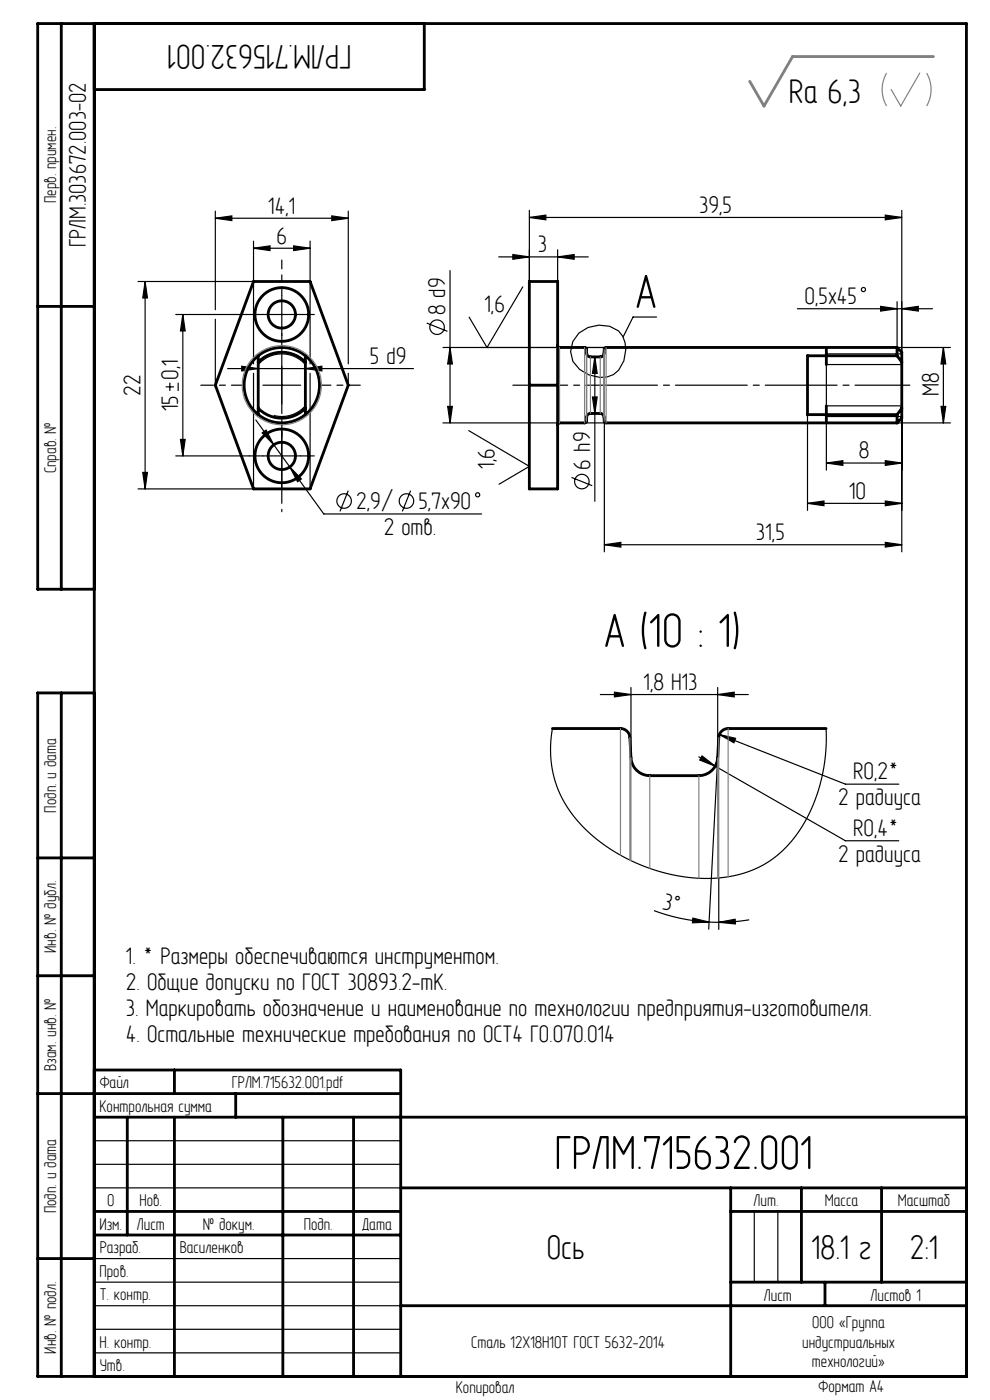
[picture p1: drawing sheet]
<svg xmlns="http://www.w3.org/2000/svg" width="210mm" height="297mm" viewBox="0 0 210 297" stroke-linecap="round" stroke-linejoin="round" font-family="sans-serif">
<g fill="none" stroke="#000" stroke-width=".25">
<path d="M29.3 59.7h24.5M30.8 59.7l.5 3.5h-1zM30.8 59.7v44M45.7 46.3l3.5-.5v1zM45.7 44.8v20.9M45.7 46.3h28.2M53.8 52.7l3.5-.5v1zM53.8 51.2v26M53.8 52.7h12M62.3 52.2l3.5 .5-3.5 .5zM65.8 51.2v26M70.4 45.8l3.5 .5-3.5 .5z"/>
<path d="M73.9 44.8v32.4M95.5 57.4v32.3M105.8 54.5h19M108.8 54l3.5 .5-3.5 .5zM112.3 46.1l3.5-.5v1zM112.3 44.6v15.1M112.3 46.1h79M118.3 54.5l3.5-.5v1zM118.3 53v6.7M187.8 45.6l3.5 .5-3.5 .5zM191.3 44.6v30.1M37.3 66.7h15.6"/>
<path d="M38.8 66.7v30M38.8 66.7l.5 3.5h-1zM45.7 67.7v14M48.3 78.2h39.4M51.3 77.7l3.5 .5-3.5 .5zM53.8 79.2v24.5h-24.5M54.8 77.3a6.6 6.6 0 0 1 10 0M55.8 66.7h8M59.8 62.7v8M59.8 77.7v8M64.8 78.2l3.5-.5v1zM65.8 79.2v24.5"/>
<path d="M73.9 79.2v2.5M90.5 68.5l4.4 1.8M94 73.7h34.6M95.5 73.7l.5 3.5h-1zM110.9 60.9l-7.6 12.8-3.8-6.4M122.8 70.7a6.8 6.8 0 0 1 8.4-.5 6.3 6.3 0 0 1-1.1 9.3 6.7 6.7 0 0 1-8.6-2.8l-.5-2.1 .5-2.1zM126.2 75.7v30.6M126.2 75.7l.5 3.5h-1zM127.3 75.7h.4M139.3 67.3h-5l-2.1 4.2M169.1 65.5h28.7M175.3 75.1h16"/>
<path d="M175.3 77.3h16M175.3 73.7v26M186.8 65l3.5 .5-3.5 .5zM190.3 64v9.7h11.3M191.3 65.5l3.5-.5v1zM200.1 73.7l.5 3.5h-1zM200.1 73.7v16M35.2 82.1h1.7M36 81.2v1.7M37.3 96.7h15.6M37.8 81.2v1.7M38.3 93.2h1l-.5 3.5z"/>
<path d="M54.3 89.1l14.4 19.9h33.5M55.6 91.8l.8-.6 1.7 3.2zM55.8 96.7h8M55.8 81.7h8M59.8 92.7v8M61.5 99.1l2.4 2.5-.8 .6zM64.8 86.1a6.6 6.6 0 0 1-6.7 2M94 89.7h34.6M95 86.2h1l-.5 3.5zM99.4 91.4l12.9 7.5-6.4 3.8M125.7 84.2h1l-.5 3.5zM127.3 87.7h.4"/>
<path d="M128.2 89.7v27.4M171.3 88v20.3M175.3 98.2l3.5-.5v1zM175.3 98.2h16M175.3 88.4h16M175.3 86.1h16M187.8 97.7l3.5 .5-3.5 .5zM190.3 89.7h11.3M191.3 88.7v28.4M199.6 86.2h1l-.5 3.5zM30.3 100.2h1l-.5 3.5zM73.9 104.1l-1.8 4.4"/>
<path d="M87.1 104.1l-1.8 4.4M121.2 101.3l4.4 1.7M128.2 115.6l3.5-.5v1zM128.2 115.6h63.1M171.3 106.8l3.5-.5v1zM171.3 106.8h20M187.8 115.1l3.5 .5-3.5 .5zM187.8 106.3l3.5 .5-3.5 .5zM117.2 154.6l-.4 2.9v3.2l.4 2.8 .8 2.8 1.1 2.7 1.3 2.3 1.9 2.5 2 2.3 2.5 2.1 3 2.1 3.1 1.8 3.2 1.4 3.1 1.2 3.6 .9 3.6 .6 3.5 .2 2.9-.2 2.6-.4 2.5-.6 2.5-1 2.2-1.1 2-1.4 1.8-1.7 1.9-2.1 1.8-2.4 1.4-2.5 1.2-2.9 1-2.8 .8-3.2 .5-3.2 .3-3.2-.1-3.1M127.3 147.3h31.4M130.3 146.8l3.5 .5-3.5 .5zM133.8 145.8v15"/>
<path d="M152.2 147.3l3.5-.5v1zM152.2 145.8v15l-1.9 36.3M152.6 155.8l3.4 .8-.3 1zM152.6 155.8l26.7 10.6h11.4M148.2 160.6l31.1 17.8h11.4M148.9 160.4l2.8 2.1-3.3-1.3zM138.7 193.2a39.2 39.2 0 0 0 11.7 2.4M147 194.8l3.4 .8-3.5 .2zM150.4 195.6l2.1 .1M152.5 195.7l3.4-.7 .1 1zM152.5 186.2v11M158.9 195.1l-3.2 .4-3.2 .2"/>
<path d="M20 242h65M20 247h65M20 252h65M160 257v15M165 257v15M20 277h65M20 272h65M20 267h65M20 287h65M20 282h65"/>
<circle cx="92.7" cy="69.4" r="1.54"/>
<circle cx="183.2" cy="61.4" r=".44"/>
<circle cx="73" cy="106.3" r="1.54"/>
<circle cx="86.2" cy="106.3" r="1.54"/>
<circle cx="101.3" cy="105" r=".44"/>
<circle cx="123.4" cy="102.2" r="1.54"/>
</g>
<path d="M175.3 73.7v1.3M175.3 88v1.7" fill="none" stroke="#000" stroke-width=".6" stroke-linecap="butt"/>
<g fill="none" stroke="#808080" stroke-width=".25">
<path d="M188.1 15.5a7 7 0 0 0 0 7M195.1 15.5l-4 7-2.1-3.5M196.6 15.5a7 7 0 0 1 0 7M118.7 73.7v16M124 73.7v16M124.4 74.1v15.2M124.4 75v13.5M125.2 75.7v12M127.3 75.7v12M128.1 75v13.5M128.2 74.1v15.2M128.6 73.7v16"/>
<path d="M131.6 154.6v26.8M133.6 156.4v26.1M152.5 156.4v29.8M154.5 154.6v31.4M133.8 160.8v21.8M137.8 164.6v19.6M148.2 164.6v21.7M152.2 160.8v25.5"/>
<circle cx="59.8" cy="81.7" r="8.4"/>
</g>
<path d="M55.8 66.7h-2.9M63.8 66.7h2.9M55.8 96.7h-2.9M59.8 92.7v-2.9M63.8 96.7h2.9M59.8 100.7v2.9" fill="none" stroke="#000" stroke-width=".25" stroke-dasharray="15.2 1.3 1.3 1.3"/>
<path d="M59.8 62.7v-7.5" fill="none" stroke="#000" stroke-width=".25" stroke-dasharray="15.2 1.3 1.3 1.3" stroke-dashoffset="13.4"/>
<path d="M59.8 70.7v37.9" fill="none" stroke="#000" stroke-width=".25" stroke-dasharray="15.2 1.3 1.3 1.3" stroke-dashoffset="-1.8"/>
<path d="M59.8 73.7v-4.4M59.8 89.7v4.4" fill="none" stroke="#000" stroke-width=".25" stroke-dasharray="15.2 1.3 1.3 1.3" stroke-dashoffset="14.9"/>
<path d="M51.8 81.7h-9.2" fill="none" stroke="#000" stroke-width=".25" stroke-dasharray="15.2 1.3 1.3 1.3" stroke-dashoffset="12.6"/>
<path d="M67.8 81.7h8.6" fill="none" stroke="#000" stroke-width=".25" stroke-dasharray="15.2 1.3 1.3 1.3" stroke-dashoffset="12.8"/>
<g fill="none" stroke="#000" stroke-width=".6">
<path d="M13 5v120M20 5v287M90 5v14h-70M53.8 59.7h12l8.1 22-8.1 22h-12l-8.1-22zM112.3 59.7h6v44h-6zM8 65h12M54.8 76.8a7 7 0 0 1 10 0M54.8 75.5a8 8 0 0 1 10 0M54.8 75.5a8 8 0 0 0 0 12.5M54.8 75.5v12.5M64.8 75.5a8 8 0 0 1 0 12.5M64.8 75.5v12.5"/>
<path d="M118.3 73.3l.1 .3 .3 .1h5.4l.3 .3v1a.8 .8 0 0 0 .8 .7h2.1a.8 .8 0 0 0 .8-.7l.1-1.1 .4-.2h61.7M175.3 75v2.3M190.3 73.7v1.8M190.3 75.5h-19v12.5h19M190.3 73.7l1 1v2.1M190.3 75.5l1 1.3M191.3 76.8v9.8M54.8 86.6a7 7 0 0 0 10 0M54.8 88a8 8 0 0 0 10 0M112.3 81.7h6M175.3 86.1v1.9M175.3 89.7h.1"/>
<path d="M190.3 89.7h-61.7l-.4-.2-.1-1a.8 .8 0 0 0-.8-.8h-2.1a.8 .8 0 0 0-.8 .8v.9l-.3 .3h-5.4l-.3 .1-.1 .3M190.3 88v1.7M191.3 86.6v2.1l-1 1M191.3 86.6l-1 1.4M20 125h-12v-120h197v287h-197v-145h12M13 147v145M117.2 154.6h14.4a2 2 0 0 1 2 1.8l.2 4.4a4 4 0 0 0 4 3.8h10.4a4 4 0 0 0 4-3.8l.3-4.4a2 2 0 0 1 2-1.8h20.7M8 182h12M8 207h12M8 232h77M20 227h65v65M20 237h185"/>
<path d="M27 237v25M37 227v5M37 237v55M50 232v5M60 237v55M75 237v55M20 257h65M85 252h120M155 252v40M155 257h50M170 252v20M187 252v20"/>
<path d="M8 267h12M20 262h65M85 277h120M155 272h50M175 272v5"/>
<circle cx="59.8" cy="66.7" r="5.7"/>
<circle cx="59.8" cy="66.7" r="2.9"/>
<circle cx="59.8" cy="96.7" r="5.7"/>
<circle cx="59.8" cy="96.7" r="2.9"/>
</g>
<path d="M108.8 81.7h84.2" fill="none" stroke="#000" stroke-width=".25" stroke-dasharray="15.2 1.3 1.3 1.3" stroke-dashoffset="3.6"/>
<path d="M162.1 22.5h.1" fill="none" stroke="#808080" stroke-width=".25" stroke-dasharray="15.2 1.3 1.3 1.3"/>
<path d="M198 12h-29.9l-6 10.5-3.1-5.2" fill="none" stroke="#808080" stroke-width=".6"/>
<g fill="#000">
<path d="M30.8 59.7l.5 3.5h-1zM30.3 100.2h1l-.5 3.5zM200.1 73.7l.5 3.5h-1zM199.6 86.2h1l-.5 3.5zM95.5 73.7l.5 3.5h-1zM95 86.2h1l-.5 3.5z"/>
<path d="M45.7 46.3l3.5-.5v1zM70.4 45.8l3.5 .5-3.5 .5zM55.6 91.8l2.5 2.6-1.7-3.2zM61.5 99.1l1.6 3.1 .8-.6zM53.8 52.7l3.5-.5v1zM62.3 52.2l3.5 .5-3.5 .5zM128.2 115.6l3.5-.5v1zM187.8 115.1l3.5 .5-3.5 .5zM171.3 106.8l3.5-.5v1zM187.8 106.3l3.5 .5-3.5 .5zM186.8 65l3.5 .5-3.5 .5zM191.3 65.5l3.5-.5v1zM175.3 98.2l3.5-.5v1zM187.8 97.7l3.5 .5-3.5 .5zM130.3 146.8l3.5 .5-3.5 .5zM152.2 147.3l3.5-.5v1zM148.9 160.4l-.5 .8 3.3 1.3zM152.6 155.8l3.1 1.8 .3-1z"/>
<path d="M112.3 46.1l3.5-.5v1zM187.8 45.6l3.5 .5-3.5 .5z"/>
<path d="M118.3 54.5l3.5-.5v1zM108.8 54l3.5 .5-3.5 .5z"/>
<path d="M64.8 78.2l3.5-.5v1zM51.3 77.7l3.5 .5-3.5 .5z"/>
<path d="M38.3 93.2h1l-.5 3.5zM38.8 66.7l.5 3.5h-1zM125.7 84.2h1l-.5 3.5zM126.2 75.7l.5 3.5h-1z"/>
<path d="M147 194.8l3.4 .8-3.5 .2zM152.5 195.7l3.4-.7 .1 1z"/>
</g>
<g font-size="11">
<text x="134.8" y="65.3">A</text>
<text x="128.1" y="137.2">A (10 : 1)</text>
<text x="117.6" y="248">ГРЛМ.715632.001</text>
</g>
<g font-size="7.8">
<text x="74.5" y="9.5" transform="rotate(-180 74.5 9.5)">ГРЛМ.715632.001</text>
<text x="167.4" y="21.8">Ra 6,3</text>
<text x="116" y="267">Ось</text>
<text x="172.2" y="267">18.1 г</text>
<text x="193" y="267">2:1</text>
</g>
<g font-size="5.5">
<text x="56.9" y="45.3">14,1</text>
<text x="148.3" y="45.1">39,5</text>
<text x="18.2" y="52.5" transform="rotate(-90 18.2 52.5)">ГРЛМ.303672.003-02</text>
<text x="58.7" y="51.7">6</text>
<text x="114.1" y="53.5">3</text>
<text x="170.6" y="64.5">0,5х45</text>
<text x="94.5" y="66.9" transform="rotate(-90 94.5 66.9)">8 d9</text>
<text x="102.8" y="66.3">1,6</text>
<text x="78.5" y="77.2">5 d9</text>
<text x="29.8" y="84" transform="rotate(-90 29.8 84)">22</text>
<text x="37.8" y="80.6" transform="rotate(-90 37.8 80.6)">0,1</text>
<text x="199.1" y="83.9" transform="rotate(-90 199.1 83.9)">М8</text>
<text x="37.8" y="87.2" transform="rotate(-90 37.8 87.2)">15</text>
<text x="104.9" y="99.5" transform="rotate(-90 104.9 99.5)">1,6</text>
<text x="125.2" y="99.6" transform="rotate(-90 125.2 99.6)">6 h9</text>
<text x="182.2" y="97.2">8</text>
<text x="180.1" y="105.8">10</text>
<text x="75.5" y="108">2,9/</text>
<text x="81.4" y="113.5">2 отв.</text>
<text x="88.8" y="108">5,7х90</text>
<text x="160.4" y="114.6">31,5</text>
<text x="136.5" y="146.3">1,8 H13</text>
<text x="181" y="165.4">R0,2*</text>
<text x="177.8" y="170.9">2 радиуса</text>
<text x="181" y="177.4">R0,4*</text>
<text x="177.8" y="182.9">2 радиуса</text>
<text x="140.3" y="192.8" transform="rotate(14 140.3 192.8)">3°</text>
<text x="26.7" y="204.6">1. * Размеры обеспечиваются инструментом.</text>
<text x="26.7" y="210.1">2. Общие допуски по ГОСТ 30893.2-mK.</text>
<text x="26.7" y="215.6">3. Маркировать обозначение и наименование по технологии предприятия-изготовителя.</text>
<text x="26.7" y="221.1">4. Остальные технические требования по ОСТ4 ГО.070.014</text>
</g>
<g font-size="3.9">
<text x="11.9" y="43.1" transform="rotate(-90 11.9 43.1)">Перв. примен.</text>
<text x="11.9" y="100.4" transform="rotate(-90 11.9 100.4)">Справ. №</text>
<text x="11.9" y="172.4" transform="rotate(-90 11.9 172.4)">Подп. и дата</text>
<text x="11.9" y="202.1" transform="rotate(-90 11.9 202.1)">Инв. № дубл.</text>
<text x="11.9" y="227.2" transform="rotate(-90 11.9 227.2)">Взам. инв. №</text>
<text x="21.2" y="230.9">Файл</text>
<text x="49.2" y="230.9">ГРЛМ.715632.001.pdf</text>
<text x="21.1" y="235.9">Контрольная сумма</text>
<text x="11.9" y="257.4" transform="rotate(-90 11.9 257.4)">Подп. и дата</text>
<text x="22.7" y="255.9">0</text>
<text x="29.6" y="255.9">Нов.</text>
<text x="159.9" y="255.9">Лит.</text>
<text x="174.9" y="255.9">Масса</text>
<text x="190.4" y="255.9">Масштаб</text>
<text x="21.1" y="260.9">Изм.</text>
<text x="29" y="260.9">Лист</text>
<text x="43" y="260.9">№ докум.</text>
<text x="64.4" y="260.9">Подп.</text>
<text x="76.9" y="260.9">Дата</text>
<text x="21.1" y="265.9">Разраб.</text>
<text x="38.1" y="265.9">Василенков</text>
<text x="21.1" y="270.9">Пров.</text>
<text x="21.1" y="275.9">Т. контр.</text>
<text x="162" y="275.9">Лист</text>
<text x="184.7" y="275.9">Листов 1</text>
<text x="172.3" y="281.7">ООО «Группа</text>
<text x="11.9" y="287.1" transform="rotate(-90 11.9 287.1)">Инв. № подл.</text>
<text x="21.1" y="285.9">Н. контр.</text>
<text x="100" y="285.9">Сталь 12Х18Н10Т ГОСТ 5632-2014</text>
<text x="170.2" y="285.9">индустриальных</text>
<text x="21.2" y="290.9">Утв.</text>
<text x="172.2" y="290.1">технологий»</text>
<text x="96.7" y="295.6">Копировал</text>
<text x="173.6" y="295.4">Формат A4</text>
</g>
</svg>
